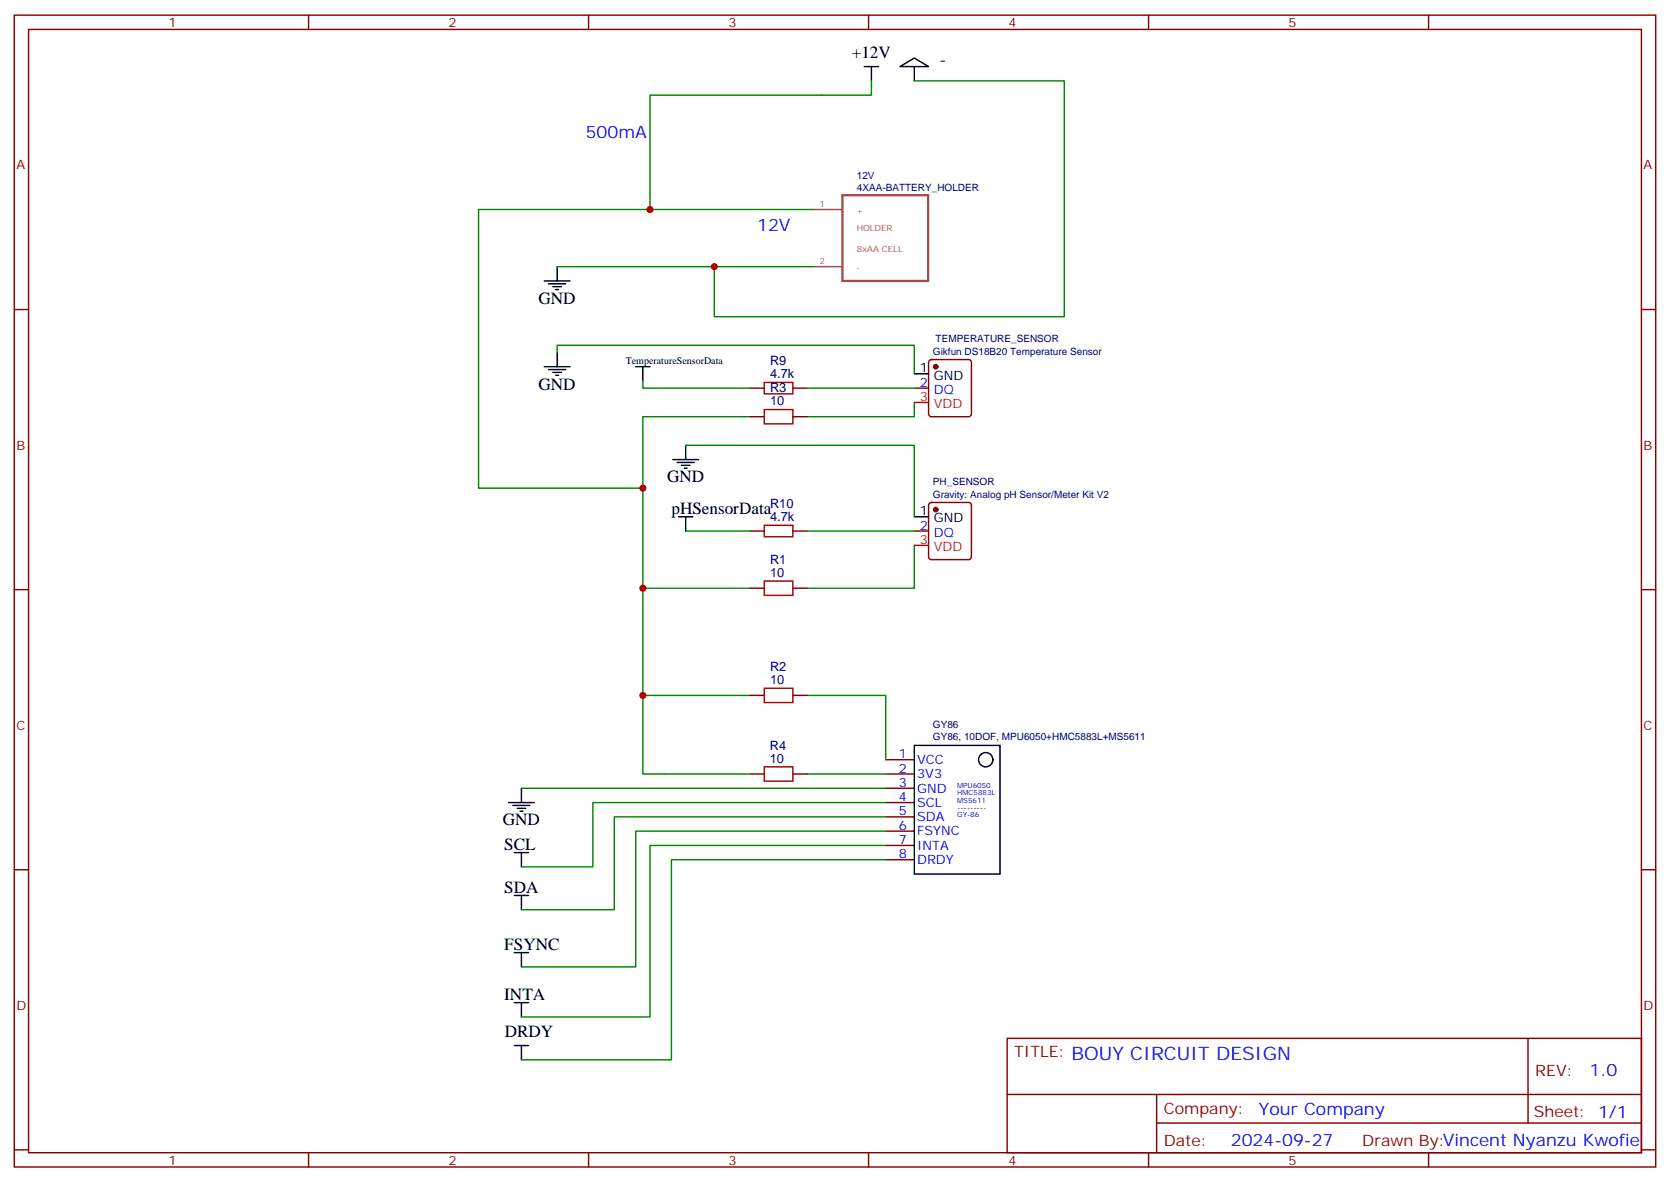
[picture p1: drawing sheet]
<svg xmlns="http://www.w3.org/2000/svg" width="412mm" height="292mm" viewBox="0 0 412 292" stroke-linecap="round" stroke-linejoin="round" font-family="sans-serif">
<g fill="none" stroke="#870000" stroke-width=".35">
<path d="M3.5 3.7h405.4v284.4h-405.4zM7.1 7.3h398.2v277.3h-398.2zM76.2 3.7v3.6M145.3 3.7v3.6M214.5 3.7v3.6M283.6 3.7v3.6M352.8 3.7v3.6M3.5 76.4h3.6M405.3 76.4h3.6M185.2 95.8h3.5M195.8 95.8h3.5M225.8 95.8h3.5"/>
<path d="M229.5 89l.5-.2h9.2a.71 .71 0 0 1 .7 .7v12.7a.76 .76 0 0 1-.7 .7h-9.2a.76 .76 0 0 1-.7-.7v-12.7zM185.2 102.9h3.5M195.8 102.9h3.5M185.2 131.1h3.5M195.8 131.1h3.5M225.8 131.1h3.5M229.5 124.2l.5-.2h9.2a.71 .71 0 0 1 .7 .7v12.7a.76 .76 0 0 1-.7 .7h-9.2a.76 .76 0 0 1-.7-.7v-12.7zM3.5 145.6h3.6M185.2 145.2h3.5M195.8 145.2h3.5M405.3 145.6h3.6M185.2 171.7h3.5"/>
<path d="M195.8 171.7h3.5M185.2 191.1h3.5M195.8 191.1h3.5M218.7 187.5h7.1M218.7 191.1h7.1M218.7 194.6h7.1M218.7 198.1h7.1M3.5 214.7h3.6M218.7 201.6h7.1M218.7 205.2h7.1M218.7 208.7h7.1M218.7 212.2h7.1"/>
<path d="M405.3 214.7h3.6M248.7 256.3h156.6v28.3h-156.6zM377.3 256.4v20.8M248.7 270.2h156.5M285.6 277.2h119.6M285.6 270.2v14.1M3.5 283.8h3.6M76.2 284.6v3.5M145.3 284.6v3.5M214.5 284.6v3.5M283.6 284.6v3.5M352.8 284.6v3.5"/>
<path d="M405.3 283.8h3.6"/>
</g>
<g fill="#870000" stroke="#870000" stroke-width=".35">
<circle cx="231.1" cy="90.5" r=".53"/>
<circle cx="231.1" cy="125.8" r=".53"/>
</g>
<g fill="none" stroke="#000" stroke-width=".35">
<path d="M213.4 16.4h3.6M215.2 16.4v3.6M222.2 16.4l3.6-2.1 3.5 2.1zM225.8 16.4v3.6M134.4 69.4h6.4M135.5 70.1h4.2M136.5 70.8h2.1M137.2 71.5h.7M137.6 65.8v3.6M134.4 90.5h6.4M135.5 91.2h4.2M136.5 91.9h2.1"/>
<path d="M137.2 92.6h.7M137.6 87v3.5M157 90.5h3.5M158.7 90.5v3.6M225.8 92.3h3.5M166.2 113.5h6.3M167.2 114.2h4.2M168.3 114.9h2.1M169 115.6h.7M169.3 109.9v3.6M167.6 127.6h3.5M169.3 127.6v3.5"/>
<path d="M225.8 127.6h3.5M125.6 198.1h6.3M126.6 198.8h4.3M127.7 199.5h2.1M128.8 194.6v3.5M225.8 184h21.1v31.8h-21.1zM127 210.5h3.5M128.4 200.2h.7M128.8 210.5v3.5M127 221.1h3.5M127 235.2h3.5M128.8 221.1v3.5"/>
<path d="M128.8 235.2v3.5M127 247.5h3.5M127 258.1h3.5M128.8 247.5v3.5M128.8 258.1v3.5"/>
<circle cx="243.4" cy="187.5" r="1.76"/>
</g>
<path d="M225.8 99.3h3.5M225.8 134.6h3.5" fill="none" stroke="#f00" stroke-width=".35"/>
<path d="M208 48.2h21.2v21.2h-21.2z" fill="none" stroke="#a64a4a" stroke-width=".56"/>
<path d="M201.1 51.7h6.9M201.1 65.8h6.9" fill="none" stroke="#a64a4a" stroke-width=".35"/>
<g fill="none" stroke="#008700" stroke-width=".35">
<path d="M215.2 20v3.5h-54.7v28.2h-42.3v68.8h40.5v24.7M225.8 20h37v58.2h-86.4v-12.4M160.5 51.7h40.6M137.6 65.8h63.5M137.6 87v-1.8h88.2v7.1M158.7 94.1v1.7h26.5M199.3 95.8h26.5M225.8 99.3v3.6h-26.5M169.3 109.9h56.5v17.7M185.2 102.9h-26.5v17.6M169.3 131.1h15.9M199.3 131.1h26.5"/>
<path d="M225.8 134.6v10.6h-26.5M185.2 145.2h-26.5v26.5M185.2 171.7h-26.5v19.4h26.5M199.3 171.7h19.4v15.8M128.8 194.6h89.9M199.3 191.1h19.4M218.7 198.1h-72.3v15.9h-17.6M218.7 201.6h-67v23h-22.9M218.7 205.2h-61.7v33.5h-28.2M218.7 208.7h-58.2v42.3h-31.7M218.7 212.2h-52.9v49.4h-37"/>
</g>
<path d="M188.7 94.4h7.1v2.8h-7.1zM188.7 101.1h7.1v3.5h-7.1zM188.7 129.7h7.1v2.8h-7.1zM188.7 143.4h7.1v3.6h-7.1zM188.7 169.9h7.1v3.5h-7.1zM188.7 189.3h7.1v3.5h-7.1z" fill="none" stroke="#a10000" stroke-width=".35"/>
<g fill="#c00">
<circle cx="176.4" cy="65.8" r=".88"/>
<circle cx="160.5" cy="51.7" r=".88"/>
<circle cx="158.8" cy="171.7" r=".88"/>
<circle cx="158.8" cy="145.2" r=".88"/>
<circle cx="158.8" cy="120.5" r=".88"/>
</g>
<text font-size="4.6" fill="#00f" x="264.6" y="261.6">BOUY CIRCUIT DESIGN</text>
<g font-size="4.2">
<text x="210.3" y="14.4">+12V</text>
<text x="232.1" y="16.1">-</text>
<text x="133" y="75">GND</text>
<text x="133" y="96.2">GND</text>
<text x="164.7" y="119.1">GND</text>
<text x="165.8" y="126.9">pHSensorData</text>
<text x="124.2" y="203.8">GND</text>
<text x="124.5" y="209.8">SCL</text>
<text x="124.5" y="220.3">SDA</text>
<text x="124.5" y="234.5">FSYNC</text>
<text x="124.5" y="246.8">INTA</text>
<text x="124.6" y="256">DRDY</text>
</g>
<g font-size="4.2" fill="#00f">
<text x="144.6" y="34.1">500mA</text>
<text x="187" y="57">12V</text>
<text x="392.5" y="265.6">1.0</text>
<text x="310.9" y="275.2">Your Company</text>
<text x="304" y="283">2024-09-27</text>
</g>
<g font-size="3.9" fill="#800">
<text x="250.5" y="260.9">TITLE:</text>
<text x="379.1" y="265.6">REV:</text>
<text x="287.4" y="275.1">Company:</text>
<text x="378.7" y="275.7">Sheet: 1/1</text>
<text x="287.4" y="282.8">Date:</text>
<text x="336.4" y="282.9">Drawn By:Vincent Nyanzu Kwofie</text>
</g>
<g font-size="3.2" fill="#800">
<text x="41.6" y="6.7">1</text>
<text x="110.8" y="6.7">2</text>
<text x="179.9" y="6.7">3</text>
<text x="249.1" y="6.7">4</text>
<text x="318.2" y="6.7">5</text>
<text x="4.1" y="41.8">A</text>
<text x="405.9" y="41.8">A</text>
<text x="4.1" y="111">B</text>
<text x="405.9" y="111">B</text>
<text x="4.1" y="180.1">C</text>
<text x="405.9" y="180.1">C</text>
<text x="4.1" y="249.3">D</text>
<text x="405.9" y="249.3">D</text>
<text x="41.6" y="287.5">1</text>
<text x="110.8" y="287.5">2</text>
<text x="179.9" y="287.5">3</text>
<text x="249.1" y="287.5">4</text>
<text x="318.2" y="287.5">5</text>
</g>
<g font-size="3.2" fill="#000080">
<text x="190.2" y="93.3">4.7k</text>
<text x="190.2" y="90.1">R9</text>
<text x="190.2" y="100">10</text>
<text x="190.2" y="96.9">R3</text>
<text x="190.2" y="125.4">R10</text>
<text x="190.2" y="128.6">4.7k</text>
<text x="190.2" y="142.4">10</text>
<text x="190.2" y="139.2">R1</text>
<text x="190.2" y="165.7">R2</text>
<text x="190.2" y="168.8">10</text>
<text x="190.1" y="185.2">R4</text>
<text x="190.1" y="188.2">10</text>
</g>
<g font-size="3.2">
<text x="227.1" y="91.9">1</text>
<text x="230.6" y="93.7">GND</text>
<text x="227.1" y="127.2">1</text>
<text x="230.6" y="129">GND</text>
</g>
<g font-size="3.2" fill="#00f">
<text x="227.1" y="95.5">2</text>
<text x="230.6" y="97.2">DQ</text>
<text x="227.1" y="130.7">2</text>
<text x="230.6" y="132.5">DQ</text>
<text x="222" y="187.2">1</text>
<text x="222" y="190.7">2</text>
<text x="226.5" y="188.6">VCC</text>
<text x="222" y="194.2">3</text>
<text x="222" y="197.8">4</text>
<text x="226.5" y="192.1">3V3</text>
<text x="226.5" y="195.7">GND</text>
<text x="222" y="201.3">5</text>
<text x="226.5" y="199.2">SCL</text>
<text x="226.5" y="202.7">SDA</text>
<text x="222" y="204.8">6</text>
<text x="222" y="208.4">7</text>
<text x="226.5" y="206.2">FSYNC</text>
<text x="226.5" y="209.8">INTA</text>
<text x="222" y="211.9">8</text>
<text x="226.5" y="213.3">DRDY</text>
</g>
<g font-size="3.2" fill="#f00">
<text x="227.1" y="99">3</text>
<text x="230.6" y="100.8">VDD</text>
<text x="227.1" y="134.3">3</text>
<text x="230.6" y="136">VDD</text>
</g>
<g font-size="2.5" fill="#000080">
<text x="211.6" y="47.1">4XAA-BATTERY_HOLDER</text>
<text x="211.6" y="44.1">12V</text>
<text x="230.4" y="87.7">Gikfun DS18B20 Temperature Sensor</text>
<text x="231" y="84.4">TEMPERATURE_SENSOR</text>
<text x="230.4" y="119.8">PH_SENSOR</text>
<text x="230.4" y="122.9">Gravity: Analog pH Sensor/Meter Kit V2</text>
<text x="230.4" y="179.6">GY86</text>
<text x="230.4" y="182.8">GY86, 10DOF, MPU6050+HMC5883L+MS5611</text>
</g>
<text font-size="2.5" x="154.5" y="89.8">TemperatureSensorData</text>
<g font-size="2.1" fill="#a54b4b">
<text x="202.4" y="51">1</text>
<text x="211.4" y="52.8">+</text>
<text x="211.6" y="57">HOLDER</text>
<text x="202.4" y="65.1">2</text>
<text x="211.6" y="62.3">8xAA CELL</text>
<text x="211.4" y="66.9">-</text>
</g>
<g font-size="1.8" fill="#00f">
<text x="236.4" y="194.6">MPU6050</text>
<text x="236.4" y="196.4">HMC5883L</text>
<text x="236.4" y="198.1">MS5611</text>
<text x="236.4" y="199.9">---------</text>
<text x="236.4" y="201.6">GY-86</text>
</g>
</svg>
